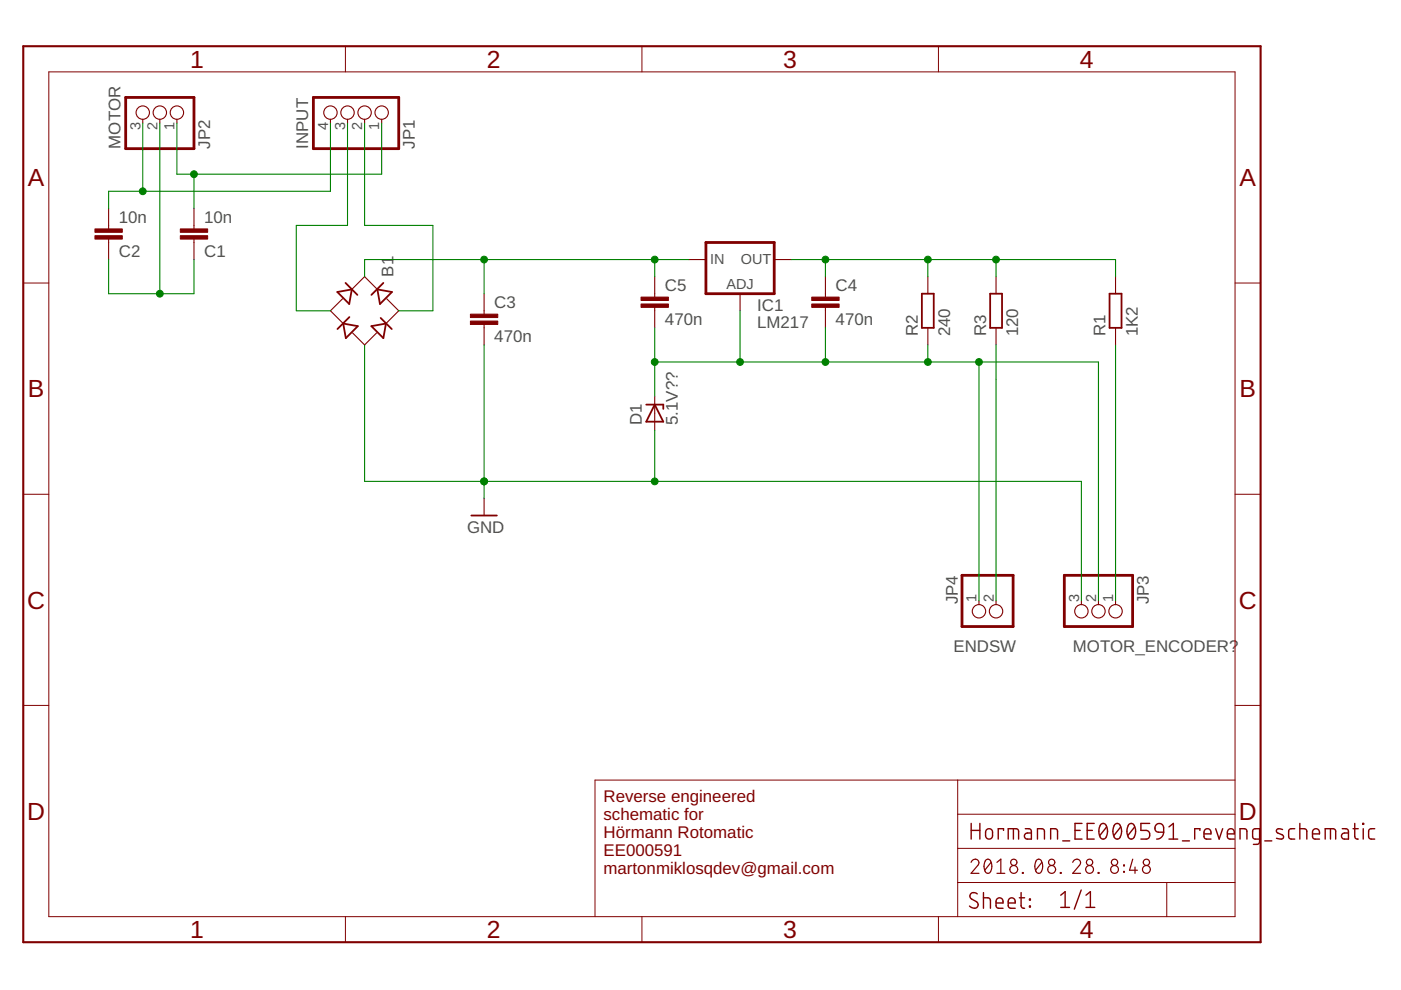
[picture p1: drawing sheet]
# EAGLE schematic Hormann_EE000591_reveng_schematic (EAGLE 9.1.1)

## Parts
B1  DBLS209G  [DBS]
C1  10n  C-EU025-025X050  [C025-025X050]
C2  10n  C-EU025-025X050  [C025-025X050]
C3  470n  C-EU025-030X050  [C025-030X050]
C4  470n  C-EU025-030X050  [C025-030X050]
C5  470n  C-EU025-030X050  [C025-030X050]
D1  5.1V??  ZENER-DIODEDO34-7  [DO34Z7]
IC1  LM217  LM317TL  [317TL]
JP1  INPUT  PINHD-1X4  [1X04]
JP2  MOTOR  PINHD-1X3  [1X03]
JP3  MOTOR_ENCODER?  PINHD-1X3  [1X03]
JP4  ENDSW  PINHD-1X2  [1X02]
R1  1K2  R-EU_0207/10  [0207/10]
R2  240  R-EU_0207/10  [0207/10]
R3  120  R-EU_0207/10  [0207/10]

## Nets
GND: B1.- C3.2 D1.A JP3.3
N$1: C1.2 JP1.1 JP2.1
N$2: C2.2 JP1.4 JP2.3
N$3: C1.1 C2.1 JP2.2
N$4: B1.AC1 JP1.2
N$5: B1.AC2 JP1.3
N$6: B1.+ C3.1 C5.1 IC1.3(IN)
N$7: C4.2 C5.2 D1.C IC1.1(ADJ) JP3.2 JP4.1 R2.1
N$8: C4.1 IC1.2(OUT) R1.2 R2.2 R3.2
N$9: JP3.1 R1.1
N$12: JP4.2 R3.1

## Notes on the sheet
- Reverse engineered
  schematic for 
  Hörmann Rotomatic 
  EE000591
  martonmiklosqdev@gmail.com
